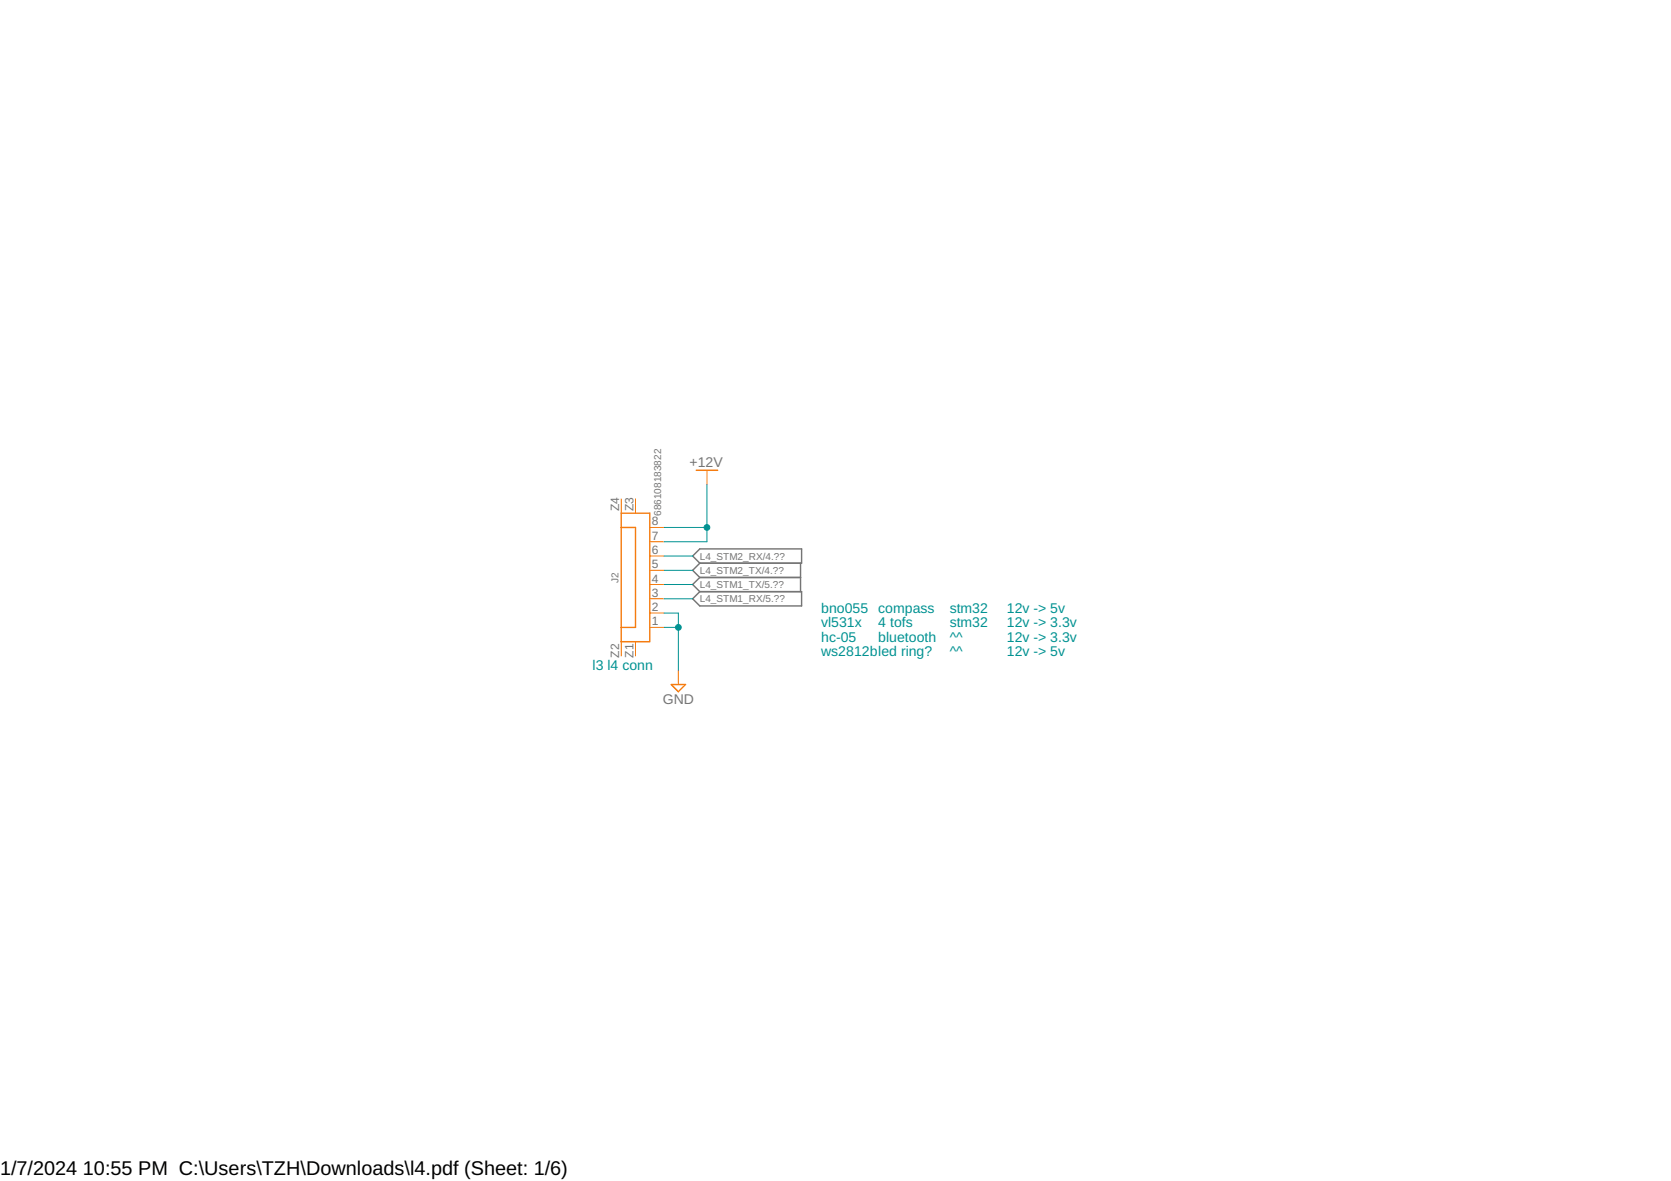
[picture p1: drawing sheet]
<svg xmlns="http://www.w3.org/2000/svg" width="297mm" height="210mm" viewBox="0 0 297 210" stroke-linecap="round" stroke-linejoin="round" font-family="sans-serif">
<path d="M123.1 98.8l1.3-1.2h18.1v2.5h-18.1zM124.4 102.6l-1.3 1.3 1.3 1.3M124.4 102.6h17.9M124.4 105.2h18.1v2.5h-18.1l-1.3-1.3zM124.4 100.1l-1.3 1.3 1.3 1.2M142.3 100.1v5.1" fill="none" stroke="#757575" stroke-width=".25"/>
<g fill="none" stroke="#f57c10" stroke-width=".18">
<path d="M110.4 88.7v2.5M113 88.7v2.5M115.5 98.8h2.5M115.5 96.3h2.5M115.5 93.7h2.5M125.7 83.6v2.5M110.4 114v2.6M113 114v2.6M115.5 111.5h2.5M115.5 109h2.5M115.5 106.4h2.5M115.5 103.9h2.5"/>
<path d="M115.5 101.4h2.5M120.6 119.1v2.6"/>
</g>
<path d="M110.4 91.2h5.1v22.8h-5.1zM110.4 93.7h2.6v17.8h-2.6M123.8 83.6h3.8M119.3 121.7h2.6l-1.3 1.2z" fill="none" stroke="#f57c10" stroke-width=".25"/>
<path d="M118 93.7h7.7M118 98.8h5.1M125.7 86.1v10.2h-7.7M118 109h2.6v10.1M118 111.5h2.6M118 103.9h5.1M118 106.4h5.1M118 101.4h5.1" fill="none" stroke="#009292" stroke-width=".18"/>
<g fill="#009292" stroke="#009292" stroke-width=".18">
<circle cx="125.7" cy="93.7" r=".51"/>
<circle cx="120.6" cy="111.5" r=".51"/>
</g>
<g font-size="3.5">
<text x="0" y="208.9">1/7/2024</text>
<text x="14.7" y="208.9">10:55 PM C:\Users\TZH\Downloads\l4.pdf (Sheet: 1/6)</text>
</g>
<g font-size="2.5" fill="#757575">
<text x="122.6" y="83.1">+12V</text>
<text x="117.8" y="125.1">GND</text>
</g>
<g font-size="2.5" fill="#009292">
<text x="146" y="109">bno055</text>
<text x="146" y="111.5">vl531x</text>
<text x="156.1" y="109">compass</text>
<text x="156.1" y="111.5">4 tofs</text>
<text x="168.8" y="109">stm32</text>
<text x="168.8" y="111.5">stm32</text>
<text x="179" y="109">12v -&gt; 5v</text>
<text x="179" y="111.5">12v -&gt; 3.3v</text>
<text x="105.3" y="119.1">l3 l4 conn</text>
<text x="146" y="116.6">ws2812bled ring?</text>
<text x="146" y="114">hc-05</text>
<text x="156.1" y="114">bluetooth</text>
<text x="168.8" y="114">^^</text>
<text x="168.8" y="116.6">^^</text>
<text x="179" y="116.6">12v -&gt; 5v</text>
<text x="179" y="114">12v -&gt; 3.3v</text>
</g>
<g font-size="2.1" fill="#757575">
<text x="110.1" y="90.9" transform="rotate(-90 110.1 90.9)">Z4</text>
<text x="112.6" y="90.9" transform="rotate(-90 112.6 90.9)">Z3</text>
<text x="115.9" y="95.9">7</text>
<text x="115.9" y="93.4">8</text>
<text x="115.9" y="101">5</text>
<text x="115.9" y="98.5">6</text>
<text x="115.9" y="106.1">3</text>
<text x="115.9" y="103.5">4</text>
<text x="115.9" y="111.2">1</text>
<text x="115.9" y="108.6">2</text>
<text x="110.1" y="116.9" transform="rotate(-90 110.1 116.9)">Z2</text>
<text x="112.6" y="116.9" transform="rotate(-90 112.6 116.9)">Z1</text>
</g>
<g font-size="1.8" fill="#757575">
<text x="117.5" y="91.7" transform="rotate(-90 117.5 91.7)">686108183822</text>
<text x="124.4" y="99.5">L4_STM2_RX/4.??</text>
<text x="124.4" y="102">L4_STM2_TX/4.??</text>
<text x="109.9" y="103.6" transform="rotate(-90 109.9 103.6)">J2</text>
<text x="124.4" y="104.5">L4_STM1_TX/5.??</text>
<text x="124.4" y="107.1">L4_STM1_RX/5.??</text>
</g>
</svg>
